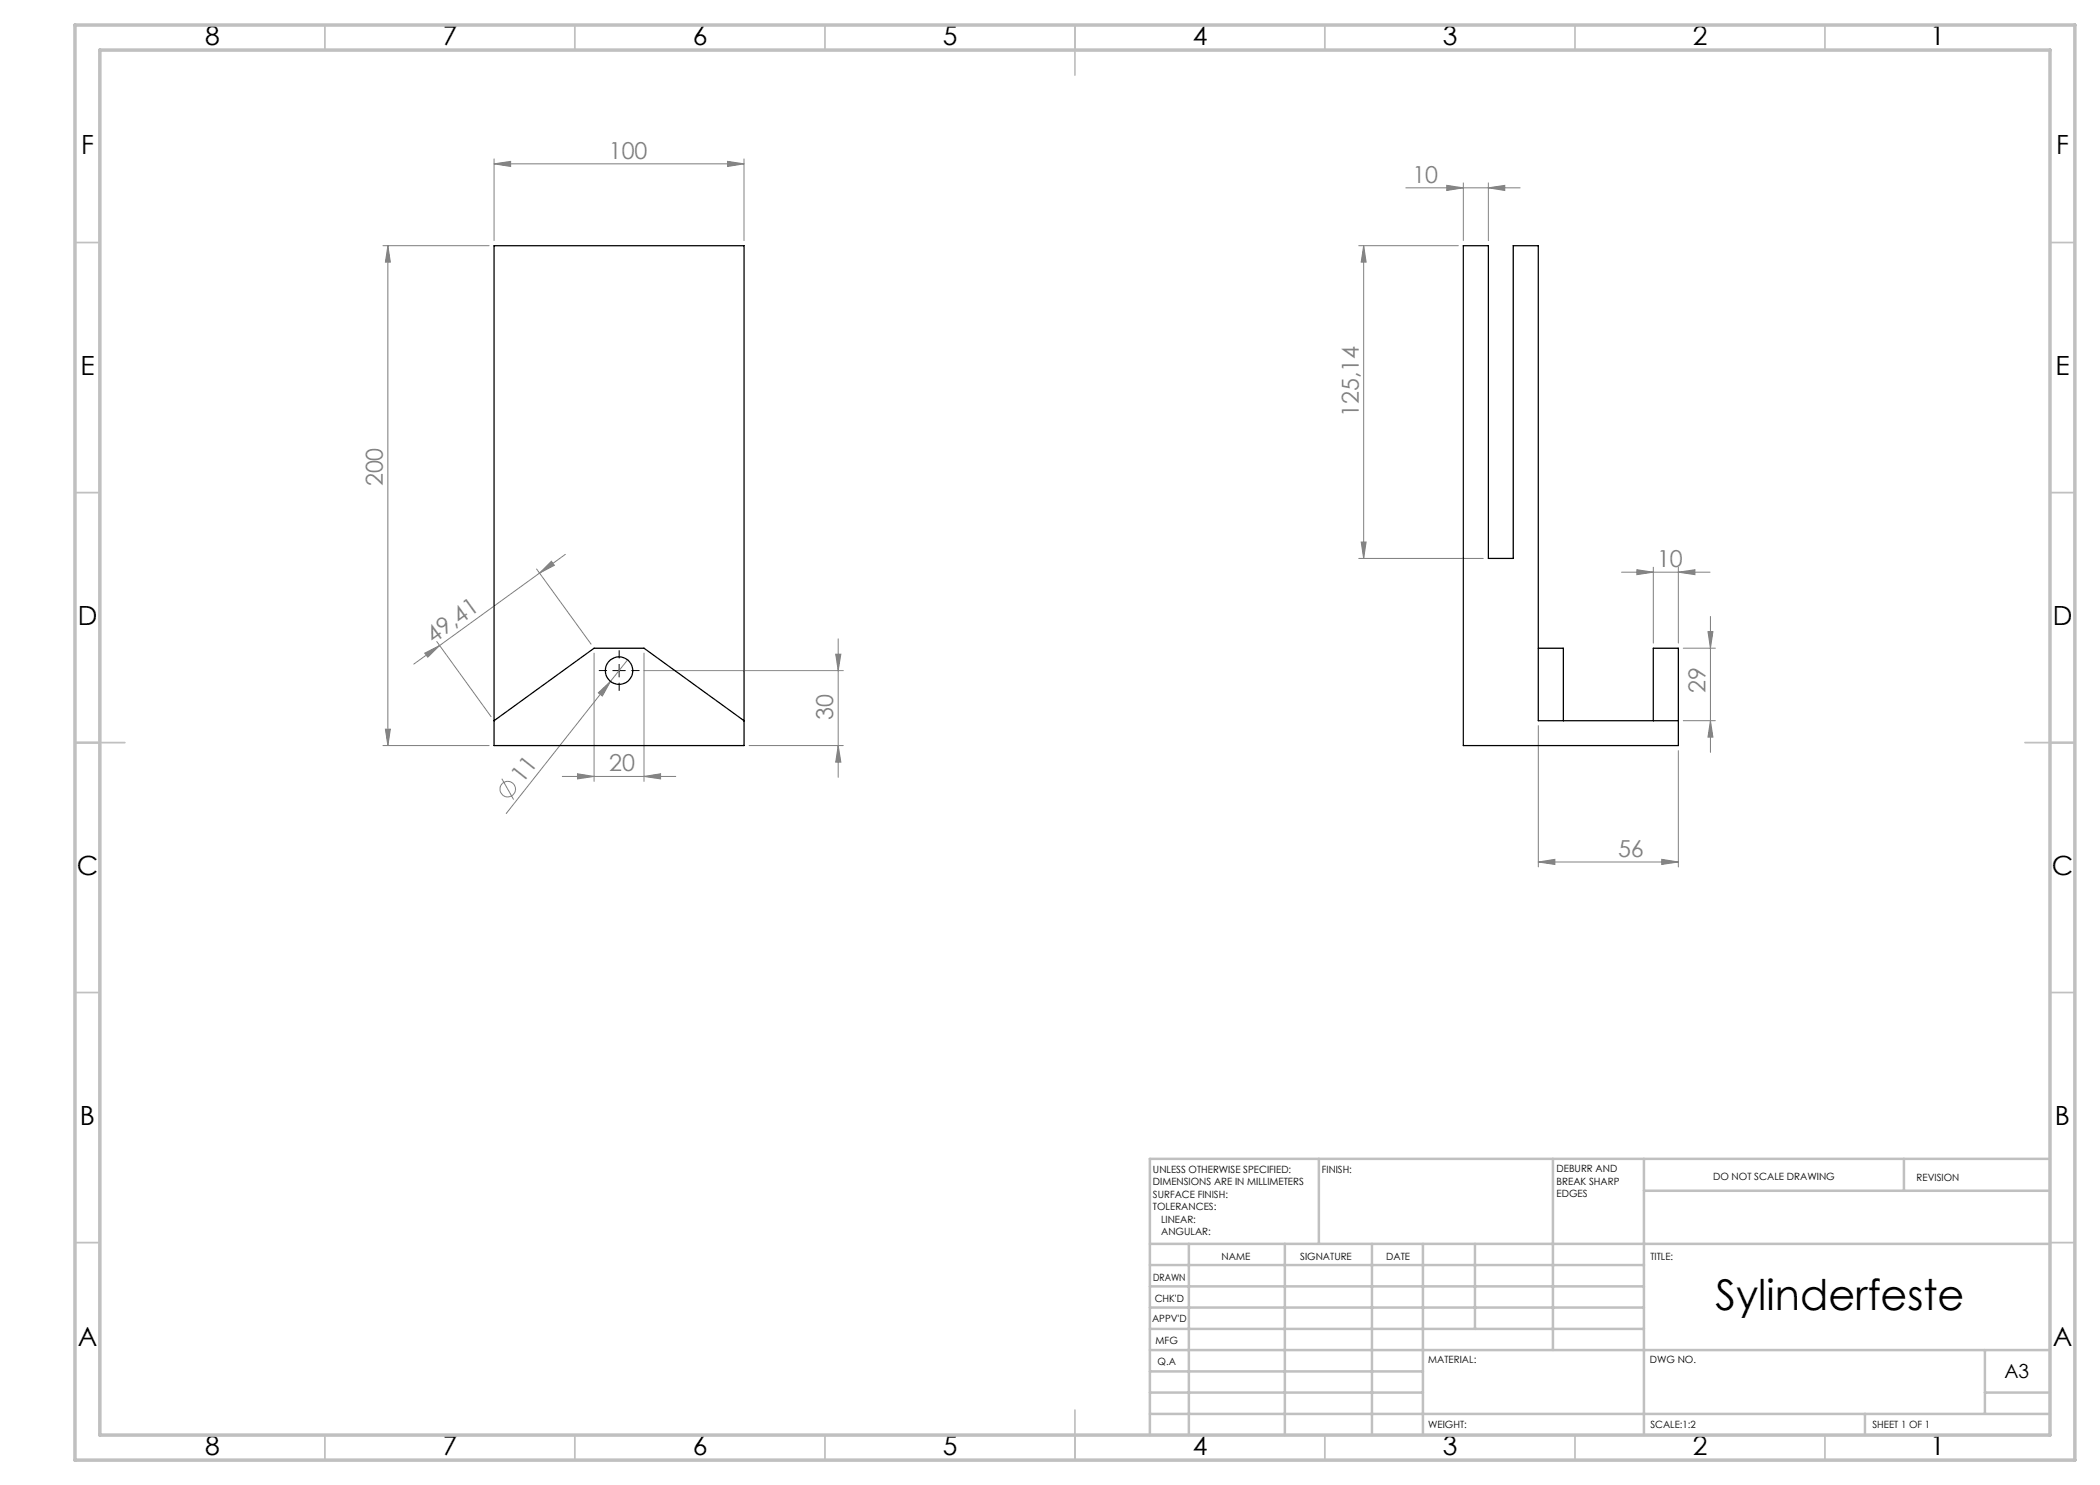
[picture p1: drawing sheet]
<svg xmlns="http://www.w3.org/2000/svg" width="420mm" height="297mm" viewBox="0 0 420 297" stroke-linecap="round" stroke-linejoin="round" font-family="sans-serif">
<g fill="none" stroke="#808080" stroke-width=".2">
<path d="M98.8 32.8l3.3-.5v1zM98.8 31.8v16.3M98.8 32.8h50M145.5 32.3l3.3 .5-3.3 .5zM148.8 31.8v16.3M281.2 37.6h22.8M289.3 37.1l3.4 .5-3.4 .5zM292.7 36.6v11.5M297.7 37.6l3.3-.5v1zM297.7 36.6v11.5M76.6 49.1h21.2M77.6 49.1v100"/>
<path d="M77.6 49.1l.5 3.3h-1zM271.7 49.1h20M272.7 49.1l.5 3.3h-1zM272.7 49.1v62.6M107.3 113.8l10.9 15M107.9 114.6l-20 14.5M107.9 114.6l2.4-2.3 .6 .8zM113.1 110.9l-5.2 3.7M271.7 111.7h25M272.2 108.4h1l-.5 3.3zM324.3 114.4h17.7M327.4 113.9l3.3 .5-3.3 .5z"/>
<path d="M330.7 113.4v15.2M335.7 114.4l3.3-.5v1zM335.7 113.4v15.2M84.9 130.6l3-1.5-2.4 2.3zM87.3 128.3l10.9 15M87.9 129.1l-5.1 3.7M118.8 130.6v25.7M119.7 138.6l2.4-2.3-1.6 2.9zM122.1 136.3l-20.9 26.4M125.5 132l-3.4 4.3M128.8 134.1h39.9M128.8 130.6v25.7"/>
<path d="M167.1 130.8h1.1l-.6 3.3zM167.6 127.8v27.7M336.7 129.6h6.4M341.6 126.3h1l-.5 3.3zM342.1 123.3v27.2M76.6 149.1h21.2M77.1 145.8h1l-.5 3.3zM100.4 155.7l2.3 4.2M112.5 155.3h22.6M115.5 154.8l3.3 .5-3.3 .5zM128.8 155.3l3.3-.5v1zM149.8 149.1h18.9"/>
<path d="M167.6 149.1l.6 3.3h-1.1zM307.7 145.1v28.3M335.7 150.1v23.3M336.7 144.1h6.4M342.1 144.1l.5 3.3h-1zM307.7 172.4l3.3-.5v1zM307.7 172.4h28M332.4 171.9l3.3 .5-3.3 .5z"/>
<circle cx="101.6" cy="157.8" r="1.56"/>
</g>
<path d="M121.3 134.1h-1.5M123.8 131.6v-1.5M123.8 136.6v1.5M126.3 134.1h1.5" fill="none" stroke="#000" stroke-width=".2" stroke-dasharray="15.2 1.3 1.3 1.3"/>
<path d="M122.6 134.1h2.5M123.8 132.9v2.5" fill="none" stroke="#000" stroke-width=".2"/>
<g fill="none" stroke="#c0c0c0" stroke-width=".35">
<path d="M65 5v5M115 5v5M165 5v5M215 5v10M265 5v5M315 5v5M365 5v5M15 48.5h5M410 48.5h5M15 98.5h5M410 98.5h5M15 148.5h10"/>
<path d="M405 148.5h10M15 198.5h5M410 198.5h5M15 248.5h5M410 248.5h5M65 287v5M115 287v5M165 287v5M215 282v10M265 287v5M315 287v5M365 287v5"/>
</g>
<g fill="none" stroke="#c0c0c0" stroke-width=".5">
<path d="M263.8 231.8v17M310.6 231.8v38.2M328.8 231.8v55.2M328.8 238.2h81.2M380.8 231.8v6.4M410 231.8h-180v55.2M230 248.8h180M230 257.3h98.8M230 253h98.8M237.8 248.8v38.2M257 248.8v38.2M274.4 248.8v38.2"/>
<path d="M284.6 248.8v38.2M295 248.8v17M230 265.8h98.8M230 261.5h98.8M230 278.5h54.6M230 274.3h54.6M230 270h180M397 278.5h13M397 270v12.8M230 282.8h180M373 282.8v4.2"/>
</g>
<path d="M15 5h400v287h-400zM20 10h390v277h-390z" fill="none" stroke="#c0c0c0" stroke-width=".7"/>
<g fill="#808080">
<path d="M119.7 138.6l2.4-2.3-1.6 2.9z"/>
<path d="M332.4 171.9l3.3 .5-3.3 .5zM307.7 172.4l3.3-.5v1zM145.5 32.3l3.3 .5-3.3 .5zM98.8 32.8l3.3-.5v1z"/>
<path d="M289.3 37.1l3.4 .5-3.4 .5zM297.7 37.6l3.3-.5v1zM327.4 113.9l3.3 .5-3.3 .5zM335.7 114.4l3.3-.5v1z"/>
<path d="M115.5 154.8l3.3 .5-3.3 .5zM128.8 155.3l3.3-.5v1z"/>
<path d="M84.9 130.6l3-1.5-2.4 2.3zM107.9 114.6l2.4-2.3 .6 .8z"/>
<path d="M342.1 144.1l.5 3.3h-1zM341.6 126.3h1l-.5 3.3z"/>
<path d="M77.6 49.1l.5 3.3h-1zM77.1 145.8h1l-.5 3.3z"/>
<path d="M272.7 49.1l.5 3.3h-1zM272.2 108.4h1l-.5 3.3zM167.1 130.8h1.1l-.6 3.3zM167.6 149.1l.6 3.3h-1.1z"/>
</g>
<g fill="none" stroke="#000" stroke-width=".25">
<path d="M98.8 49.1h50v100h-50zM307.7 129.6h5v14.5M98.8 144.1l20-14.5h10l20 14.5M330.7 144.1v-14.5h5v19.5h-43v-100h5v62.6h4.9v-62.6h5.1v95h28"/>
<circle cx="123.8" cy="134.1" r="2.75"/>
</g>
<text font-size="8.5" x="343.1" y="262">Sylinderfeste</text>
<g font-size="5.3">
<text x="41" y="9">8</text>
<text x="88.5" y="9">7</text>
<text x="138.5" y="9">6</text>
<text x="188.5" y="9">5</text>
<text x="238.5" y="9">4</text>
<text x="288.5" y="9">3</text>
<text x="338.5" y="9">2</text>
<text x="386" y="9">1</text>
<text x="16.2" y="30.7">F</text>
<text x="411.2" y="30.7">F</text>
<text x="16.1" y="75">E</text>
<text x="411.1" y="75">E</text>
<text x="15.5" y="125">D</text>
<text x="410.5" y="125">D</text>
<text x="15.4" y="175">C</text>
<text x="410.4" y="175">C</text>
<text x="16" y="225">B</text>
<text x="411" y="225">B</text>
<text x="15.5" y="269.2">A</text>
<text x="410.5" y="269.2">A</text>
<text x="41" y="291">8</text>
<text x="88.5" y="291">7</text>
<text x="138.5" y="291">6</text>
<text x="188.5" y="291">5</text>
<text x="238.5" y="291">4</text>
<text x="288.5" y="291">3</text>
<text x="338.5" y="291">2</text>
<text x="386" y="291">1</text>
</g>
<g font-size="4.7" fill="#808080">
<text x="121.8" y="31.7">100</text>
<text x="282.5" y="36.5">10</text>
<text x="271.7" y="83.4" transform="rotate(-90 271.7 83.4)">125,14</text>
<text x="76.6" y="97.3" transform="rotate(-90 76.6 97.3)">200</text>
<text x="331.4" y="113.4">10</text>
<text x="86.7" y="128.7" transform="rotate(-36 86.7 128.7)">49,41</text>
<text x="341.1" y="138.6" transform="rotate(-90 341.1 138.6)">29</text>
<text x="166.7" y="144" transform="rotate(-90 166.7 144)">30</text>
<text x="121.8" y="154.2">20</text>
<text x="104.5" y="156.9" transform="rotate(-52 104.5 156.9)">11</text>
<text x="323.6" y="171.4">56</text>
</g>
<text font-size="3.9" x="400.9" y="275.5">A3</text>
<g font-size="2">
<text x="230.6" y="234.6">UNLESS OTHERWISE SPECIFIED:</text>
<text x="230.6" y="237.1">DIMENSIONS ARE IN MILLIMETERS</text>
<text x="230.6" y="239.6">SURFACE FINISH:</text>
<text x="264.4" y="234.6">FINISH:</text>
<text x="311.3" y="234.5">DEBURR AND</text>
<text x="311.3" y="237">BREAK SHARP</text>
<text x="311.3" y="239.5">EDGES</text>
<text x="342.6" y="236">DO NOT SCALE DRAWING</text>
<text x="383.3" y="236.2">REVISION</text>
<text x="230.6" y="242.1">TOLERANCES:</text>
<text x="232.2" y="244.6">LINEAR:</text>
<text x="232.2" y="247.1">ANGULAR:</text>
<text x="244.3" y="252">NAME</text>
<text x="260" y="251.9">SIGNATURE</text>
<text x="277.2" y="251.9">DATE</text>
<text x="330.1" y="251.9">TITLE:</text>
<text x="230.6" y="256.1">DRAWN</text>
<text x="230.9" y="260.3">CHK'D</text>
<text x="230.4" y="264.4">APPV'D</text>
<text x="231.1" y="268.8">MFG</text>
<text x="231.5" y="273">Q.A</text>
<text x="285.6" y="272.5">MATERIAL:</text>
<text x="330" y="272.5">DWG NO.</text>
<text x="285.6" y="285.5">WEIGHT:</text>
<text x="330.1" y="285.6">SCALE:1:2</text>
<text x="374.5" y="285.6">SHEET 1 OF 1</text>
</g>
</svg>
